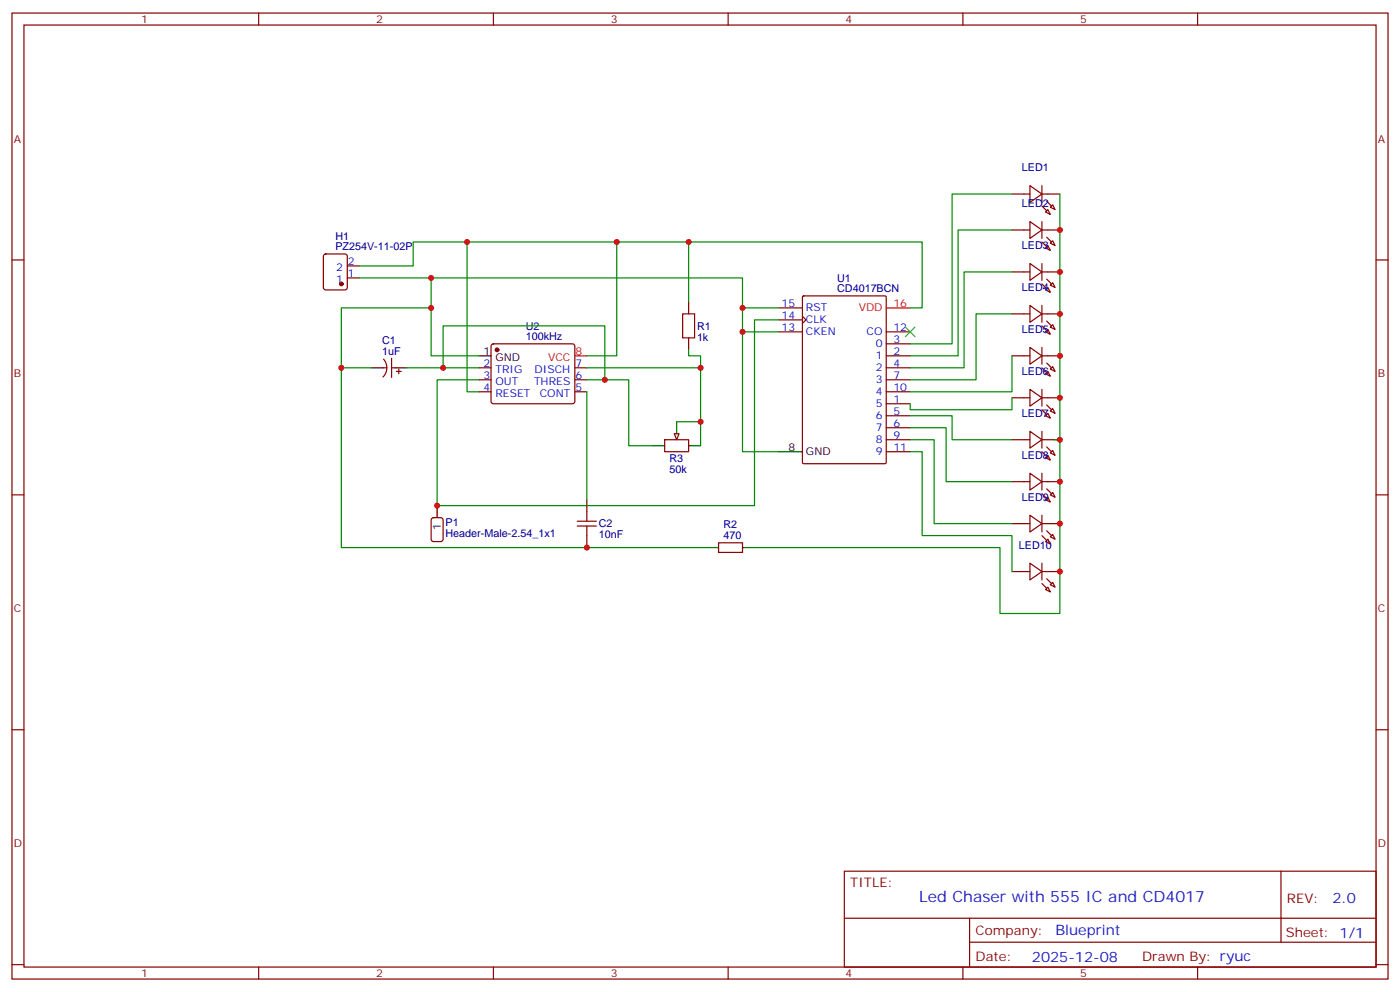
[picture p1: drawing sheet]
<svg xmlns="http://www.w3.org/2000/svg" width="412mm" height="292mm" viewBox="0 0 412 292" stroke-linecap="round" stroke-linejoin="round" font-family="sans-serif">
<g fill="none" stroke="#870000" stroke-width=".35">
<path d="M3.5 3.8h405.4v284.4h-405.4zM7.1 7.4h398.2v277.3h-398.2zM76.2 3.8v3.6M145.3 3.8v3.6M214.5 3.8v3.6M283.6 3.8v3.6M352.8 3.8v3.6M3.5 76.5h3.6M95.5 75l.5-.2h5.6l.7 .4v9.4l-.5 .7h-5.8l-.7-.4-.1-9.4zM102.3 78.3h3.5M405.3 76.5h3.6M102.3 81.8h3.5"/>
<path d="M202.8 88.9v3.5M202.8 99.4v3.6M229.3 97.7h7.1M229.3 90.6h7.1M229.3 94.2h7.1M236.4 93.1l1 1.1-1 1M236.4 87.3l.3-.2h24l.3 .2 .1 48.8-.2 .3-24.2 .1-.3-.2zM261.1 97.7h7M112.9 108.3h1M113 105.7a3.8 3.8 0 0 1-.2 5.3M115.4 108.3h1M115.4 105.4v5.7"/>
<path d="M116.8 109.3h1.4M117.5 108.6v1.4M141.1 108.3h3.5M141.1 111.8h3.5M141.1 115.3h3.5M144.9 101.4l.4-.2h23.3l.5 .2 .2 .5v16.5l-.7 .5-23.5-.1-.5-.7v-16.2zM169.3 108.3h3.6M169.3 111.8h3.6M169.3 115.3h3.6M261.1 118.9h7M261.1 104.7h7M261.1 101.2h7"/>
<path d="M261.1 108.3h7M261.1 111.8h7M261.1 115.3h7M195.8 129.4h7v3.6h-7zM261.1 122.4h7M261.1 125.9h7M261.1 129.4h7M261.1 133h7M3.5 145.7h3.6M127.2 152.6l.5-.2h2.1l.7 .4v5.9l-.4 .7h-2.4l-.6-.4-.1-5.9zM172.9 147.1v3.5M172.9 157.7v3.5"/>
<path d="M211.7 159.8h7v2.8h-7zM405.3 145.7h3.6M3.5 214.8h3.6M405.3 214.8h3.6M248.7 256.4h156.6v28.3h-156.6zM377.3 256.5v20.8M248.7 270.3h156.5M285.6 277.3h119.6M285.6 270.3v14.1M3.5 284h3.6M76.2 284.7v3.5M145.3 284.7v3.5"/>
<path d="M214.5 284.7v3.5M283.6 284.7v3.5M352.8 284.7v3.5M405.3 284h3.6"/>
</g>
<path d="M109.4 108.3h3.5M116.4 108.3h3.5M141.1 104.7h3.5M192.3 131.2h3.5M199.3 124.1v3.6M202.8 131.2h3.6M229.3 133h7.1M128.8 148.8v3.6M208.1 161.2h3.6M218.7 161.2h3.5" fill="none" stroke="#000" stroke-width=".35"/>
<path d="M261.1 90.6h7M169.3 104.7h3.6" fill="none" stroke="#f00" stroke-width=".35"/>
<g fill="#870000" stroke="#870000" stroke-width=".35">
<circle cx="146.4" cy="103" r=".53"/>
<circle cx="100.5" cy="83.6" r=".53"/>
</g>
<path d="M201.1 92.4h3.5v7h-3.5zM170 154.8h5.7M170 153.4h5.7M172.9 150.6v2.8M172.9 154.8v2.9" fill="none" stroke="#a10000" stroke-width=".35"/>
<path d="M198.6 127.7h1.4l-.7 1.7z" fill="#f0f0f0" stroke="#870000" stroke-width=".35"/>
<g fill="none" stroke="#870000" stroke-width=".35">
<path d="M298.1 57.1h5.3M303.4 54.6l3.5 2.5-3.5 2.5zM306.9 57.1h5.3M306.9 54.6v5M298.1 67.7h5.3M303.4 65.2l3.5 2.5-3.5 2.5zM303.4 77.6l3.5 2.4-3.5 2.5zM306.9 65.2v5M306.9 77.6v4.9M306.9 67.7h5.3M308 62.4l.7-.7 .7 1.4zM308 73l.7-.7 .7 1.4z"/>
<path d="M309.4 61l.7-.7 .7 1.4zM309.4 71.6l.7-.7 .7 1.4zM298.1 80h5.3M298.1 92.4h5.3M303.4 89.9l3.5 2.5-3.5 2.5zM306.9 89.9v5M306.9 80h5.3M306.9 92.4h5.3M308 85.3l.7-.7 .7 1.4zM308 97.7l.7-.7 .7 1.4zM309.4 83.9l.7-.7 .7 1.4zM309.4 96.3l.7-.7 .7 1.4z"/>
<path d="M298.1 104.7h5.3M298.1 117.1h5.3M303.4 102.3l3.5 2.4-3.5 2.5zM303.4 114.6l3.5 2.5-3.5 2.5zM306.9 102.3v4.9M306.9 114.6v5M306.9 104.7h5.3M306.9 117.1h5.3M308 110l.7-.7 .7 1.4zM309.4 108.6l.7-.7 .7 1.4zM298.1 129.4h5.3M303.4 127l3.5 2.4-3.5 2.5z"/>
<path d="M303.4 139.3l3.5 2.5-3.5 2.5zM306.9 127v4.9M306.9 139.3v5M306.9 129.4h5.3M308 122.4l.7-.7 .7 1.4zM308 134.7l.7-.7 .7 1.4zM309.4 121l.7-.7 .7 1.4zM309.4 133.3l.7-.7 .7 1.4zM298.1 141.8h5.3M298.1 154.1h5.3M303.4 151.7l3.5 2.4-3.5 2.5zM306.9 151.7v4.9"/>
<path d="M306.9 141.8h5.3M306.9 154.1h5.3M308 147.1l.7-.7 .7 1.4zM308 159.4l.7-.7 .7 1.4zM309.4 145.7l.7-.7 .7 1.4zM309.4 158l.7-.7 .7 1.4zM298.1 168.2h5.3M303.4 165.8l3.5 2.4-3.5 2.5zM306.9 165.8v4.9M306.9 168.2h5.3M308 173.5l.7-.7 .7 1.4zM309.4 172.1l.7-.7 .7 1.4z"/>
</g>
<g fill="#870000" stroke="#870000" stroke-width=".35">
<path d="M308.3 59.2l1.4 1.4z"/>
<path d="M306.9 60.6l1.4 1.5z"/>
<path d="M308.3 69.8l1.4 1.4z"/>
<path d="M306.9 71.2l1.4 1.4z"/>
<path d="M308.3 82.2l1.4 1.4z"/>
<path d="M306.9 83.6l1.4 1.4z"/>
<path d="M308.3 94.5l1.4 1.4z"/>
<path d="M306.9 95.9l1.4 1.4z"/>
<path d="M308.3 106.9l1.4 1.4z"/>
<path d="M306.9 108.3l1.4 1.4z"/>
<path d="M308.3 119.2l1.4 1.4z"/>
<path d="M306.9 120.6l1.4 1.4z"/>
<path d="M308.3 131.6l1.4 1.4z"/>
<path d="M306.9 133l1.4 1.4z"/>
<path d="M308.3 143.9l1.4 1.4z"/>
<path d="M306.9 145.3l1.4 1.4z"/>
<path d="M308.3 156.2l1.4 1.5z"/>
<path d="M306.9 157.7l1.4 1.4z"/>
<path d="M308.3 170.4l1.4 1.4z"/>
<path d="M306.9 171.8l1.4 1.4z"/>
</g>
<g fill="none" stroke="#008700" stroke-width=".35">
<path d="M298.1 57.1h-17.6v44.1h-12.4M312.2 57.1v72.3M105.8 78.3h15.9v-7.1h149.9v19.4h-3.5M137.6 71.2v44.1h3.5M181.7 71.2v33.5h-8.8M202.8 71.2v17.7M298.1 67.7h-15.9v37h-14.1M105.8 81.8h21.2v22.9h14.1M127 90.6h-26.5v17.7h8.9M127 81.8h91.7v8.8h10.6M218.7 90.6v42.4h10.6M218.7 97.7h10.6"/>
<path d="M229.3 94.2h-7.1v54.6h-93.4v-37h12.3M298.1 80h-14.1v28.3h-15.9M298.1 92.4h-10.6v19.4h-19.4M100.5 108.3v52.9h107.6M119.9 108.3h21.2M130.5 108.3v-12.4h47.7v15.9M172.9 111.8h12.3v19.4h7.1M172.9 108.3h33.5M172.9 115.3v31.8M202.8 103v1.7h3.6v26.5M298.1 117.1v3.5h-30v-1.7M298.1 104.7v10.6h-30"/>
<path d="M199.3 124.1h7.1M268.1 133h3.5v24.7h26.5v10.5M268.1 129.4h7.1v24.7h22.9M268.1 125.9h10.6v15.9h19.4M268.1 122.4h12.4v7h17.6M310.4 129.4h1.8v51.2h-17.6v-19.4h-72.4"/>
</g>
<path d="M266.7 96.3l2.8 2.8M269.5 96.3l-2.8 2.8" fill="none" stroke="#3c3" stroke-width=".35"/>
<g fill="#c00">
<circle cx="127" cy="90.6" r=".88"/>
<circle cx="127" cy="81.8" r=".88"/>
<circle cx="137.6" cy="71.2" r=".88"/>
<circle cx="100.5" cy="108.3" r=".88"/>
<circle cx="172.9" cy="161.2" r=".88"/>
<circle cx="312.2" cy="168.2" r=".88"/>
<circle cx="312.2" cy="154.1" r=".88"/>
<circle cx="312.2" cy="141.8" r=".88"/>
<circle cx="312.2" cy="129.4" r=".88"/>
<circle cx="312.2" cy="67.7" r=".88"/>
<circle cx="312.2" cy="80" r=".88"/>
<circle cx="312.2" cy="92.4" r=".88"/>
<circle cx="312.2" cy="104.7" r=".88"/>
<circle cx="312.2" cy="117.1" r=".88"/>
<circle cx="128.8" cy="148.8" r=".88"/>
<circle cx="206.4" cy="124.1" r=".88"/>
<circle cx="130.5" cy="108.3" r=".88"/>
<circle cx="178.2" cy="111.8" r=".88"/>
<circle cx="206.4" cy="108.3" r=".88"/>
<circle cx="181.7" cy="71.2" r=".88"/>
<circle cx="218.7" cy="90.6" r=".88"/>
<circle cx="218.7" cy="97.7" r=".88"/>
<circle cx="202.8" cy="71.2" r=".88"/>
</g>
<text font-size="4.6" fill="#00f" x="270.8" y="265.5">Led Chaser with 555 IC and CD4017</text>
<g font-size="4.2" fill="#00f">
<text x="392.5" y="265.7">2.0</text>
<text x="310.9" y="275.3">Blueprint</text>
<text x="304" y="283.1">2025-12-08</text>
</g>
<g font-size="3.9" fill="#800">
<text x="250.5" y="261">TITLE:</text>
<text x="379.1" y="265.7">REV:</text>
<text x="287.4" y="275.2">Company:</text>
<text x="378.7" y="275.8">Sheet: 1/1</text>
<text x="287.4" y="282.9">Date:</text>
<text x="336.4" y="283">Drawn By: ryuc</text>
</g>
<g font-size="3.2" fill="#800">
<text x="41.6" y="6.8">1</text>
<text x="110.8" y="6.8">2</text>
<text x="179.9" y="6.8">3</text>
<text x="249.1" y="6.8">4</text>
<text x="318.2" y="6.8">5</text>
<text x="4.1" y="41.9">A</text>
<text x="405.9" y="41.9">A</text>
<text x="4.1" y="111.1">B</text>
<text x="405.9" y="111.1">B</text>
<text x="4.1" y="180.2">C</text>
<text x="405.9" y="180.2">C</text>
<text x="4.1" y="249.4">D</text>
<text x="405.9" y="249.4">D</text>
<text x="41.6" y="287.7">1</text>
<text x="110.8" y="287.7">2</text>
<text x="179.9" y="287.7">3</text>
<text x="249.1" y="287.7">4</text>
<text x="318.2" y="287.7">5</text>
</g>
<g font-size="3.2" fill="#000080">
<text x="301" y="50.5">LED1</text>
<text x="301" y="61">LED2</text>
<text x="98.8" y="70.6">H1</text>
<text x="98.8" y="73.7">PZ254V-11-02P</text>
<text x="301" y="73.4">LED3</text>
<text x="246.6" y="83">U1</text>
<text x="246.6" y="86">CD4017BCN</text>
<text x="301" y="85.7">LED4</text>
<text x="112.6" y="101.2">C1</text>
<text x="154.9" y="100.2">100kHz</text>
<text x="154.9" y="97.1">U2</text>
<text x="205.3" y="100.2">1k</text>
<text x="205.3" y="97">R1</text>
<text x="301" y="98.1">LED5</text>
<text x="112.6" y="104.4">1uF</text>
<text x="301" y="110.4">LED6</text>
<text x="301" y="122.8">LED7</text>
<text x="197.2" y="135.9">R3</text>
<text x="301" y="135.1">LED8</text>
<text x="197.2" y="139.1">50k</text>
<text x="301" y="147.5">LED9</text>
<text x="131.2" y="154.9">P1</text>
<text x="176.4" y="155.2">C2</text>
<text x="213.1" y="155.5">R2</text>
<text x="131.2" y="158.1">Header-Male-2.54_1x1</text>
<text x="176.4" y="158.4">10nF</text>
<text x="213.1" y="158.7">470</text>
<text x="300.1" y="161.6">LED10</text>
</g>
<g font-size="3.2" fill="#00f">
<text x="102.5" y="77.9">2</text>
<text x="99" y="83.2">1</text>
<text x="99" y="79.7">2</text>
<text x="102.5" y="81.5">1</text>
<text x="230.2" y="90.3">15</text>
<text x="230.2" y="93.8">14</text>
<text x="237.4" y="91.7">RST</text>
<text x="237.4" y="95.2">CLK</text>
<text x="230.2" y="97.3">13</text>
<text x="237.4" y="98.7">CKEN</text>
<text x="255.3" y="98.7">CO</text>
<text x="263.2" y="100.9">3</text>
<text x="263.2" y="97.3">12</text>
<text x="142.4" y="107.9">2</text>
<text x="169.5" y="107.9">7</text>
<text x="258" y="105.8">1</text>
<text x="258" y="102.3">0</text>
<text x="263.2" y="104.4">2</text>
<text x="263.2" y="107.9">4</text>
<text x="142.4" y="111.4">3</text>
<text x="145.9" y="109.7">TRIG</text>
<text x="145.9" y="113.2">OUT</text>
<text x="157.3" y="113.2">THRES</text>
<text x="157.5" y="109.7">DISCH</text>
<text x="169.5" y="111.4">6</text>
<text x="258" y="109.3">2</text>
<text x="258" y="112.9">3</text>
<text x="263.2" y="111.4">7</text>
<text x="142.4" y="115">4</text>
<text x="145.9" y="116.7">RESET</text>
<text x="159" y="116.7">CONT</text>
<text x="169.5" y="115">5</text>
<text x="258" y="119.9">5</text>
<text x="258" y="116.4">4</text>
<text x="263.2" y="118.5">1</text>
<text x="263.2" y="115">10</text>
<text x="258" y="123.4">6</text>
<text x="263.2" y="122">5</text>
<text x="263.2" y="125.6">6</text>
<text x="258" y="127">7</text>
<text x="258" y="130.5">8</text>
<text x="263.2" y="129.1">9</text>
<text x="258" y="134">9</text>
<text x="263.2" y="132.6">11</text>
</g>
<g font-size="3.2" fill="#f00">
<text x="252.9" y="91.7">VDD</text>
<text x="263.2" y="90.3">16</text>
<text x="161.4" y="106.2">VCC</text>
<text x="169.5" y="104.4">8</text>
</g>
<g font-size="3.2">
<text x="142.4" y="104.4">1</text>
<text x="145.9" y="106.2">GND</text>
<text x="232.2" y="132.6">8</text>
<text x="237.4" y="134">GND</text>
<text x="129.8" y="156.1" transform="rotate(-90 129.8 156.1)">1</text>
</g>
</svg>
